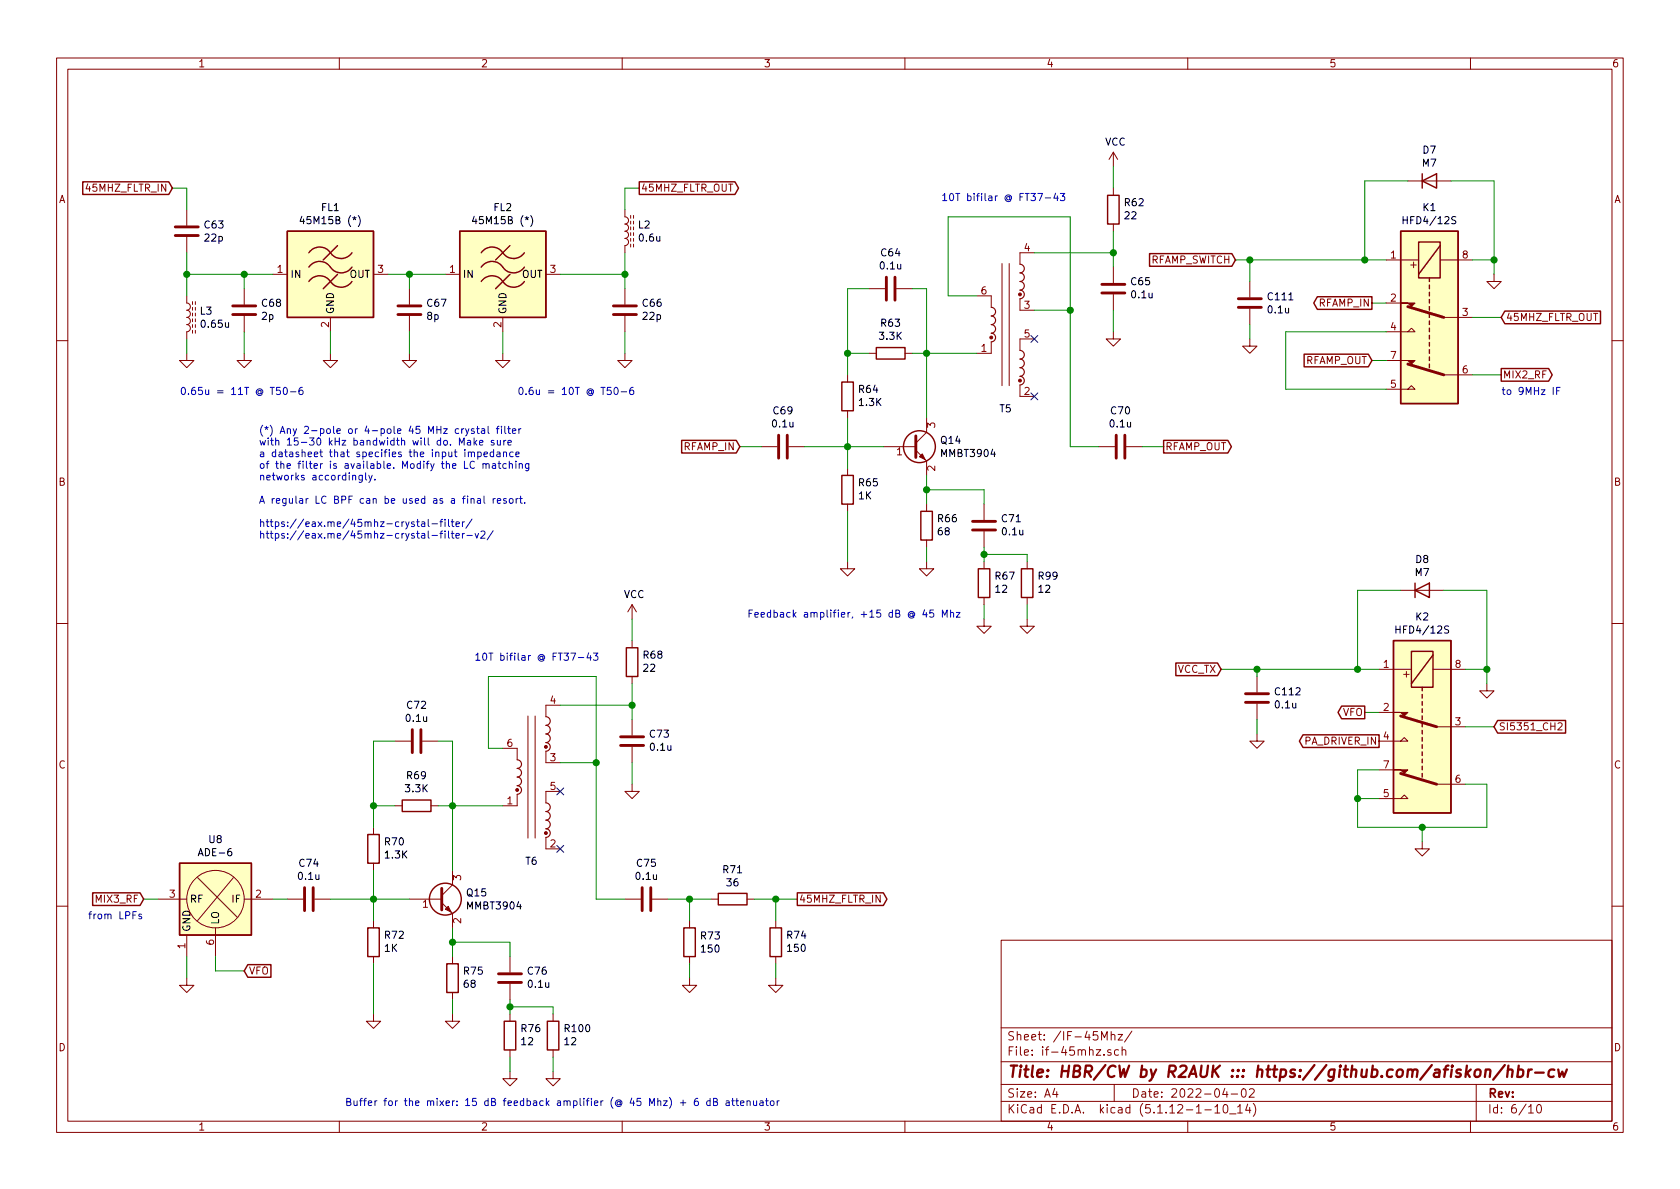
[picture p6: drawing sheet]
EESchema Schematic File Version 4
EELAYER 30 0
EELAYER END
$Descr A4 11693 8268
encoding utf-8
Sheet 6 10
Title "HBR/CW by R2AUK ::: https://github.com/afiskon/hbr-cw"
Date "2022-04-02"
Rev ""
Comp ""
Comment1 ""
Comment2 ""
Comment3 ""
Comment4 ""
$EndDescr
Text GLabel 10450 2600 2    50   Output ~ 0
MIX2_RF
Text GLabel 10450 2200 2    50   Input ~ 0
45MHZ_FLTR_OUT
Wire Wire Line
	10450 2200 10250 2200
Wire Wire Line
	10250 2600 10450 2600
Text GLabel 9550 2100 0    50   Output ~ 0
RFAMP_IN
Text GLabel 9550 2500 0    50   Input ~ 0
RFAMP_OUT
Wire Wire Line
	9650 2500 9550 2500
Wire Wire Line
	9650 2100 9550 2100
Wire Wire Line
	9650 2300 8950 2300
Wire Wire Line
	8950 2300 8950 2700
Wire Wire Line
	8950 2700 9650 2700
Text GLabel 8600 1800 0    50   Input ~ 0
RFAMP_SWITCH
$Comp
L Diode:1N4007 D7
U 1 1
P 9950 1250
F 0 "D7" H 9950 1467 50  0000 C CNN
F 1 "M7" H 9950 1376 50  0000 C CNN
F 2 "Diode_SMD:D_SMA_Handsoldering" H 9950 1075 50  0001 C CNN
F 3 "" H 9950 1250 50  0001 C CNN
	1    9950 1250
	1    0    0    -1  
$EndComp
$Comp
L power:GND #PWR0116
U 1 1
P 10400 1900
F 0 "#PWR0116" H 10400 1650 50  0001 C CNN
F 1 "GND" H 10405 1727 50  0001 C CNN
F 2 "" H 10400 1900 50  0001 C CNN
F 3 "" H 10400 1900 50  0001 C CNN
	1    10400 1900
	1    0    0    -1  
$EndComp
Wire Wire Line
	10400 1900 10400 1800
Wire Wire Line
	10400 1800 10250 1800
Wire Wire Line
	9650 1800 9500 1800
Wire Wire Line
	10400 1800 10400 1250
Wire Wire Line
	10400 1250 10100 1250
Connection ~ 10400 1800
Wire Wire Line
	9800 1250 9500 1250
Wire Wire Line
	9500 1250 9500 1800
Connection ~ 9500 1800
$Comp
L Device:C C?
U 1 1
P 5450 3100
AR Path="/61D900C4/61FBFB39" Ref="C?"  Part="1" 
AR Path="/61F09654/61FBFB39" Ref="C?"  Part="1" 
AR Path="/61F09C92/61FBFB39" Ref="C69"  Part="1" 
F 0 "C69" V 5198 3100 50  0000 C CNN
F 1 "0.1u" V 5289 3100 50  0000 C CNN
F 2 "Capacitor_SMD:C_0805_2012Metric_Pad1.15x1.40mm_HandSolder" H 5488 2950 50  0001 C CNN
F 3 "~" H 5450 3100 50  0001 C CNN
	1    5450 3100
	0    1    1    0   
$EndComp
$Comp
L Device:R R?
U 1 1
P 5900 3400
AR Path="/61D900C4/61FBFB45" Ref="R?"  Part="1" 
AR Path="/61F09654/61FBFB45" Ref="R?"  Part="1" 
AR Path="/61F09C92/61FBFB45" Ref="R65"  Part="1" 
F 0 "R65" H 5830 3354 50  0000 R CNN
F 1 "1K" H 5830 3445 50  0000 R CNN
F 2 "Resistor_SMD:R_0805_2012Metric_Pad1.15x1.40mm_HandSolder" V 5830 3400 50  0001 C CNN
F 3 "~" H 5900 3400 50  0001 C CNN
	1    5900 3400
	-1   0    0    1   
$EndComp
$Comp
L Device:R R?
U 1 1
P 5900 2750
AR Path="/61D900C4/61FBFB4B" Ref="R?"  Part="1" 
AR Path="/61F09654/61FBFB4B" Ref="R?"  Part="1" 
AR Path="/61F09C92/61FBFB4B" Ref="R64"  Part="1" 
F 0 "R64" H 5830 2704 50  0000 R CNN
F 1 "1.3K" H 5830 2795 50  0000 R CNN
F 2 "Resistor_SMD:R_0805_2012Metric_Pad1.15x1.40mm_HandSolder" V 5830 2750 50  0001 C CNN
F 3 "~" H 5900 2750 50  0001 C CNN
	1    5900 2750
	-1   0    0    1   
$EndComp
$Comp
L Device:R R?
U 1 1
P 6450 3650
AR Path="/61D900C4/61FBFB51" Ref="R?"  Part="1" 
AR Path="/61F09654/61FBFB51" Ref="R?"  Part="1" 
AR Path="/61F09C92/61FBFB51" Ref="R66"  Part="1" 
F 0 "R66" H 6380 3604 50  0000 R CNN
F 1 "68" H 6380 3695 50  0000 R CNN
F 2 "Resistor_SMD:R_0805_2012Metric_Pad1.15x1.40mm_HandSolder" V 6380 3650 50  0001 C CNN
F 3 "~" H 6450 3650 50  0001 C CNN
	1    6450 3650
	-1   0    0    1   
$EndComp
$Comp
L Device:R R?
U 1 1
P 6200 2450
AR Path="/61D900C4/61FBFB57" Ref="R?"  Part="1" 
AR Path="/61F09654/61FBFB57" Ref="R?"  Part="1" 
AR Path="/61F09C92/61FBFB57" Ref="R63"  Part="1" 
F 0 "R63" V 6407 2450 50  0000 C CNN
F 1 "3.3K" V 6316 2450 50  0000 C CNN
F 2 "Resistor_SMD:R_0805_2012Metric_Pad1.15x1.40mm_HandSolder" V 6130 2450 50  0001 C CNN
F 3 "~" H 6200 2450 50  0001 C CNN
	1    6200 2450
	0    -1   -1   0   
$EndComp
$Comp
L Device:C C?
U 1 1
P 6200 2000
AR Path="/61D900C4/61FBFB5D" Ref="C?"  Part="1" 
AR Path="/61F09654/61FBFB5D" Ref="C?"  Part="1" 
AR Path="/61F09C92/61FBFB5D" Ref="C64"  Part="1" 
F 0 "C64" V 5948 2000 50  0000 C CNN
F 1 "0.1u" V 6039 2000 50  0000 C CNN
F 2 "Capacitor_SMD:C_0805_2012Metric_Pad1.15x1.40mm_HandSolder" H 6238 1850 50  0001 C CNN
F 3 "~" H 6200 2000 50  0001 C CNN
	1    6200 2000
	0    1    1    0   
$EndComp
$Comp
L Device:C C?
U 1 1
P 6850 3650
AR Path="/61D900C4/61FBFB63" Ref="C?"  Part="1" 
AR Path="/61F09654/61FBFB63" Ref="C?"  Part="1" 
AR Path="/61F09C92/61FBFB63" Ref="C71"  Part="1" 
F 0 "C71" H 6735 3604 50  0000 R CNN
F 1 "0.1u" H 6735 3695 50  0000 R CNN
F 2 "Capacitor_SMD:C_0805_2012Metric_Pad1.15x1.40mm_HandSolder" H 6888 3500 50  0001 C CNN
F 3 "~" H 6850 3650 50  0001 C CNN
	1    6850 3650
	-1   0    0    1   
$EndComp
$Comp
L power:GND #PWR?
U 1 1
P 6450 3900
AR Path="/61D900C4/61FBFB74" Ref="#PWR?"  Part="1" 
AR Path="/61F09654/61FBFB74" Ref="#PWR?"  Part="1" 
AR Path="/61F09C92/61FBFB74" Ref="#PWR0125"  Part="1" 
F 0 "#PWR0125" H 6450 3650 50  0001 C CNN
F 1 "GND" H 6455 3727 50  0001 C CNN
F 2 "" H 6450 3900 50  0001 C CNN
F 3 "" H 6450 3900 50  0001 C CNN
	1    6450 3900
	1    0    0    -1  
$EndComp
$Comp
L power:GND #PWR?
U 1 1
P 5900 3900
AR Path="/61D900C4/61FBFB7A" Ref="#PWR?"  Part="1" 
AR Path="/61F09654/61FBFB7A" Ref="#PWR?"  Part="1" 
AR Path="/61F09C92/61FBFB7A" Ref="#PWR0124"  Part="1" 
F 0 "#PWR0124" H 5900 3650 50  0001 C CNN
F 1 "GND" H 5905 3727 50  0001 C CNN
F 2 "" H 5900 3900 50  0001 C CNN
F 3 "" H 5900 3900 50  0001 C CNN
	1    5900 3900
	1    0    0    -1  
$EndComp
Wire Wire Line
	6800 2450 6450 2450
Wire Wire Line
	6450 2900 6450 2450
Connection ~ 6450 2450
Wire Wire Line
	6450 2450 6350 2450
Wire Wire Line
	6050 2450 5900 2450
Wire Wire Line
	5900 2450 5900 2600
Wire Wire Line
	5900 2450 5900 2000
Wire Wire Line
	5900 2000 6050 2000
Connection ~ 5900 2450
Wire Wire Line
	6350 2000 6450 2000
Wire Wire Line
	6450 2000 6450 2450
Wire Wire Line
	5900 3900 5900 3550
Wire Wire Line
	6150 3100 5900 3100
Wire Wire Line
	5900 3100 5900 2900
Connection ~ 5900 3100
Wire Wire Line
	5900 3100 5600 3100
Wire Wire Line
	5900 3250 5900 3100
Wire Wire Line
	6450 3500 6450 3400
Wire Wire Line
	6450 3900 6450 3800
Wire Wire Line
	6850 3500 6850 3400
Wire Wire Line
	6850 3400 6450 3400
Connection ~ 6450 3400
Wire Wire Line
	6450 3400 6450 3300
Text Notes 6550 1400 0    50   ~ 0
10T bifilar @ FT37-43
$Comp
L Device:C C?
U 1 1
P 7800 3100
AR Path="/61D900C4/61FBFB9B" Ref="C?"  Part="1" 
AR Path="/61F09654/61FBFB9B" Ref="C?"  Part="1" 
AR Path="/61F09C92/61FBFB9B" Ref="C70"  Part="1" 
F 0 "C70" V 7548 3100 50  0000 C CNN
F 1 "0.1u" V 7639 3100 50  0000 C CNN
F 2 "Capacitor_SMD:C_0805_2012Metric_Pad1.15x1.40mm_HandSolder" H 7838 2950 50  0001 C CNN
F 3 "~" H 7800 3100 50  0001 C CNN
	1    7800 3100
	0    1    1    0   
$EndComp
Wire Wire Line
	7650 3100 7450 3100
$Comp
L Device:C C?
U 1 1
P 7750 2000
AR Path="/61D900C4/61FBFBA2" Ref="C?"  Part="1" 
AR Path="/61F09654/61FBFBA2" Ref="C?"  Part="1" 
AR Path="/61F09C92/61FBFBA2" Ref="C65"  Part="1" 
F 0 "C65" H 7635 1954 50  0000 R CNN
F 1 "0.1u" H 7635 2045 50  0000 R CNN
F 2 "Capacitor_SMD:C_0805_2012Metric_Pad1.15x1.40mm_HandSolder" H 7788 1850 50  0001 C CNN
F 3 "~" H 7750 2000 50  0001 C CNN
	1    7750 2000
	-1   0    0    1   
$EndComp
$Comp
L Device:R R?
U 1 1
P 7750 1450
AR Path="/61D900C4/61FBFBA8" Ref="R?"  Part="1" 
AR Path="/61F09654/61FBFBA8" Ref="R?"  Part="1" 
AR Path="/61F09C92/61FBFBA8" Ref="R62"  Part="1" 
F 0 "R62" H 7680 1404 50  0000 R CNN
F 1 "22" H 7680 1495 50  0000 R CNN
F 2 "Resistor_SMD:R_0805_2012Metric_Pad1.15x1.40mm_HandSolder" V 7680 1450 50  0001 C CNN
F 3 "~" H 7750 1450 50  0001 C CNN
	1    7750 1450
	-1   0    0    1   
$EndComp
$Comp
L power:VCC #PWR?
U 1 1
P 7750 1150
AR Path="/61D900C4/61FBFBAE" Ref="#PWR?"  Part="1" 
AR Path="/61F09654/61FBFBAE" Ref="#PWR?"  Part="1" 
AR Path="/61F09C92/61FBFBAE" Ref="#PWR0115"  Part="1" 
F 0 "#PWR0115" H 7750 1000 50  0001 C CNN
F 1 "VCC" H 7765 1323 50  0000 C CNN
F 2 "" H 7750 1150 50  0001 C CNN
F 3 "" H 7750 1150 50  0001 C CNN
	1    7750 1150
	1    0    0    -1  
$EndComp
$Comp
L power:GND #PWR?
U 1 1
P 7750 2300
AR Path="/61D900C4/61FBFBB4" Ref="#PWR?"  Part="1" 
AR Path="/61F09654/61FBFBB4" Ref="#PWR?"  Part="1" 
AR Path="/61F09C92/61FBFBB4" Ref="#PWR0117"  Part="1" 
F 0 "#PWR0117" H 7750 2050 50  0001 C CNN
F 1 "GND" H 7755 2127 50  0001 C CNN
F 2 "" H 7750 2300 50  0001 C CNN
F 3 "" H 7750 2300 50  0001 C CNN
	1    7750 2300
	1    0    0    -1  
$EndComp
Wire Wire Line
	7750 2300 7750 2150
Wire Wire Line
	7750 1300 7750 1150
$Comp
L Device:R R?
U 1 1
P 6850 4050
AR Path="/61D900C4/61FBFBBF" Ref="R?"  Part="1" 
AR Path="/61F09654/61FBFBBF" Ref="R?"  Part="1" 
AR Path="/61F09C92/61FBFBBF" Ref="R67"  Part="1" 
F 0 "R67" H 6780 4004 50  0000 R CNN
F 1 "12" H 6780 4095 50  0000 R CNN
F 2 "Resistor_SMD:R_0805_2012Metric_Pad1.15x1.40mm_HandSolder" V 6780 4050 50  0001 C CNN
F 3 "~" H 6850 4050 50  0001 C CNN
	1    6850 4050
	-1   0    0    1   
$EndComp
$Comp
L power:GND #PWR?
U 1 1
P 6850 4300
AR Path="/61D900C4/61FBFBC5" Ref="#PWR?"  Part="1" 
AR Path="/61F09654/61FBFBC5" Ref="#PWR?"  Part="1" 
AR Path="/61F09C92/61FBFBC5" Ref="#PWR0127"  Part="1" 
F 0 "#PWR0127" H 6850 4050 50  0001 C CNN
F 1 "GND" H 6855 4127 50  0001 C CNN
F 2 "" H 6850 4300 50  0001 C CNN
F 3 "" H 6850 4300 50  0001 C CNN
	1    6850 4300
	1    0    0    -1  
$EndComp
Wire Wire Line
	6850 4300 6850 4200
Text Notes 5200 4300 0    50   ~ 0
Feedback amplifier, +15 dB @ 45 Mhz
Wire Wire Line
	6850 3800 6850 3850
Text GLabel 5150 3100 0    50   Input ~ 0
RFAMP_IN
Text GLabel 8100 3100 2    50   Output ~ 0
RFAMP_OUT
Wire Wire Line
	8100 3100 7950 3100
Wire Wire Line
	5300 3100 5150 3100
$Comp
L RF_Filter:BFCN-152W-75 FL1
U 1 1
P 2300 1900
F 0 "FL1" H 2300 2367 50  0000 C CNN
F 1 "45M15B (*)" H 2300 2276 50  0000 C CNN
F 2 "Crystal:Resonator-3Pin_W7.0mm_H2.5mm" H 2300 2400 50  0001 C CNN
F 3 "" H 2300 2000 50  0001 C CNN
	1    2300 1900
	1    0    0    -1  
$EndComp
$Comp
L power:GND #PWR?
U 1 1
P 2300 2450
AR Path="/61D900C4/61FD9C62" Ref="#PWR?"  Part="1" 
AR Path="/61F09654/61FD9C62" Ref="#PWR?"  Part="1" 
AR Path="/61F09C92/61FD9C62" Ref="#PWR0119"  Part="1" 
F 0 "#PWR0119" H 2300 2200 50  0001 C CNN
F 1 "GND" H 2305 2277 50  0001 C CNN
F 2 "" H 2300 2450 50  0001 C CNN
F 3 "" H 2300 2450 50  0001 C CNN
	1    2300 2450
	1    0    0    -1  
$EndComp
Text GLabel 4450 1300 2    50   Output ~ 0
45MHZ_FLTR_OUT
Text GLabel 1200 1300 0    50   Input ~ 0
45MHZ_FLTR_IN
Wire Wire Line
	2300 2450 2300 2300
$Comp
L Device:C C?
U 1 1
P 2150 6250
AR Path="/61D900C4/62041B4E" Ref="C?"  Part="1" 
AR Path="/61F09654/62041B4E" Ref="C?"  Part="1" 
AR Path="/61F09C92/62041B4E" Ref="C74"  Part="1" 
F 0 "C74" V 1898 6250 50  0000 C CNN
F 1 "0.1u" V 1989 6250 50  0000 C CNN
F 2 "Capacitor_SMD:C_0805_2012Metric_Pad1.15x1.40mm_HandSolder" H 2188 6100 50  0001 C CNN
F 3 "~" H 2150 6250 50  0001 C CNN
	1    2150 6250
	0    1    1    0   
$EndComp
$Comp
L Device:R R?
U 1 1
P 2600 6550
AR Path="/61D900C4/62041B5A" Ref="R?"  Part="1" 
AR Path="/61F09654/62041B5A" Ref="R?"  Part="1" 
AR Path="/61F09C92/62041B5A" Ref="R72"  Part="1" 
F 0 "R72" H 2530 6504 50  0000 R CNN
F 1 "1K" H 2530 6595 50  0000 R CNN
F 2 "Resistor_SMD:R_0805_2012Metric_Pad1.15x1.40mm_HandSolder" V 2530 6550 50  0001 C CNN
F 3 "~" H 2600 6550 50  0001 C CNN
	1    2600 6550
	-1   0    0    1   
$EndComp
$Comp
L Device:R R?
U 1 1
P 2600 5900
AR Path="/61D900C4/62041B60" Ref="R?"  Part="1" 
AR Path="/61F09654/62041B60" Ref="R?"  Part="1" 
AR Path="/61F09C92/62041B60" Ref="R70"  Part="1" 
F 0 "R70" H 2530 5854 50  0000 R CNN
F 1 "1.3K" H 2530 5945 50  0000 R CNN
F 2 "Resistor_SMD:R_0805_2012Metric_Pad1.15x1.40mm_HandSolder" V 2530 5900 50  0001 C CNN
F 3 "~" H 2600 5900 50  0001 C CNN
	1    2600 5900
	-1   0    0    1   
$EndComp
$Comp
L Device:R R?
U 1 1
P 3150 6800
AR Path="/61D900C4/62041B66" Ref="R?"  Part="1" 
AR Path="/61F09654/62041B66" Ref="R?"  Part="1" 
AR Path="/61F09C92/62041B66" Ref="R75"  Part="1" 
F 0 "R75" H 3080 6754 50  0000 R CNN
F 1 "68" H 3080 6845 50  0000 R CNN
F 2 "Resistor_SMD:R_0805_2012Metric_Pad1.15x1.40mm_HandSolder" V 3080 6800 50  0001 C CNN
F 3 "~" H 3150 6800 50  0001 C CNN
	1    3150 6800
	-1   0    0    1   
$EndComp
$Comp
L Device:R R?
U 1 1
P 2900 5600
AR Path="/61D900C4/62041B6C" Ref="R?"  Part="1" 
AR Path="/61F09654/62041B6C" Ref="R?"  Part="1" 
AR Path="/61F09C92/62041B6C" Ref="R69"  Part="1" 
F 0 "R69" V 3107 5600 50  0000 C CNN
F 1 "3.3K" V 3016 5600 50  0000 C CNN
F 2 "Resistor_SMD:R_0805_2012Metric_Pad1.15x1.40mm_HandSolder" V 2830 5600 50  0001 C CNN
F 3 "~" H 2900 5600 50  0001 C CNN
	1    2900 5600
	0    -1   -1   0   
$EndComp
$Comp
L Device:C C?
U 1 1
P 2900 5150
AR Path="/61D900C4/62041B72" Ref="C?"  Part="1" 
AR Path="/61F09654/62041B72" Ref="C?"  Part="1" 
AR Path="/61F09C92/62041B72" Ref="C72"  Part="1" 
F 0 "C72" V 2648 5150 50  0000 C CNN
F 1 "0.1u" V 2739 5150 50  0000 C CNN
F 2 "Capacitor_SMD:C_0805_2012Metric_Pad1.15x1.40mm_HandSolder" H 2938 5000 50  0001 C CNN
F 3 "~" H 2900 5150 50  0001 C CNN
	1    2900 5150
	0    1    1    0   
$EndComp
$Comp
L Device:C C?
U 1 1
P 3550 6800
AR Path="/61D900C4/62041B78" Ref="C?"  Part="1" 
AR Path="/61F09654/62041B78" Ref="C?"  Part="1" 
AR Path="/61F09C92/62041B78" Ref="C76"  Part="1" 
F 0 "C76" H 3435 6754 50  0000 R CNN
F 1 "0.1u" H 3435 6845 50  0000 R CNN
F 2 "Capacitor_SMD:C_0805_2012Metric_Pad1.15x1.40mm_HandSolder" H 3588 6650 50  0001 C CNN
F 3 "~" H 3550 6800 50  0001 C CNN
	1    3550 6800
	-1   0    0    1   
$EndComp
Wire Wire Line
	3400 5200 3500 5200
$Comp
L power:GND #PWR?
U 1 1
P 3150 7050
AR Path="/61D900C4/62041B89" Ref="#PWR?"  Part="1" 
AR Path="/61F09654/62041B89" Ref="#PWR?"  Part="1" 
AR Path="/61F09C92/62041B89" Ref="#PWR0134"  Part="1" 
F 0 "#PWR0134" H 3150 6800 50  0001 C CNN
F 1 "GND" H 3155 6877 50  0001 C CNN
F 2 "" H 3150 7050 50  0001 C CNN
F 3 "" H 3150 7050 50  0001 C CNN
	1    3150 7050
	1    0    0    -1  
$EndComp
$Comp
L power:GND #PWR?
U 1 1
P 2600 7050
AR Path="/61D900C4/62041B8F" Ref="#PWR?"  Part="1" 
AR Path="/61F09654/62041B8F" Ref="#PWR?"  Part="1" 
AR Path="/61F09C92/62041B8F" Ref="#PWR0133"  Part="1" 
F 0 "#PWR0133" H 2600 6800 50  0001 C CNN
F 1 "GND" H 2605 6877 50  0001 C CNN
F 2 "" H 2600 7050 50  0001 C CNN
F 3 "" H 2600 7050 50  0001 C CNN
	1    2600 7050
	1    0    0    -1  
$EndComp
Wire Wire Line
	3500 5600 3150 5600
Wire Wire Line
	3150 6050 3150 5600
Connection ~ 3150 5600
Wire Wire Line
	3150 5600 3050 5600
Wire Wire Line
	2750 5600 2600 5600
Wire Wire Line
	2600 5600 2600 5750
Wire Wire Line
	2600 5600 2600 5150
Wire Wire Line
	2600 5150 2750 5150
Connection ~ 2600 5600
Wire Wire Line
	3050 5150 3150 5150
Wire Wire Line
	3150 5150 3150 5600
Wire Wire Line
	2600 7050 2600 6700
Wire Wire Line
	2850 6250 2600 6250
Wire Wire Line
	2600 6250 2600 6050
Connection ~ 2600 6250
Wire Wire Line
	2600 6250 2300 6250
Wire Wire Line
	2600 6400 2600 6250
Wire Wire Line
	3150 6650 3150 6550
Wire Wire Line
	3150 7050 3150 6950
Wire Wire Line
	3550 6650 3550 6550
Wire Wire Line
	3550 6550 3150 6550
Connection ~ 3150 6550
Wire Wire Line
	3150 6550 3150 6450
Text Notes 3300 4600 0    50   ~ 0
10T bifilar @ FT37-43
$Comp
L Device:C C?
U 1 1
P 4500 6250
AR Path="/61D900C4/62041BB0" Ref="C?"  Part="1" 
AR Path="/61F09654/62041BB0" Ref="C?"  Part="1" 
AR Path="/61F09C92/62041BB0" Ref="C75"  Part="1" 
F 0 "C75" V 4248 6250 50  0000 C CNN
F 1 "0.1u" V 4339 6250 50  0000 C CNN
F 2 "Capacitor_SMD:C_0805_2012Metric_Pad1.15x1.40mm_HandSolder" H 4538 6100 50  0001 C CNN
F 3 "~" H 4500 6250 50  0001 C CNN
	1    4500 6250
	0    1    1    0   
$EndComp
Wire Wire Line
	4350 6250 4150 6250
$Comp
L Device:C C?
U 1 1
P 4400 5150
AR Path="/61D900C4/62041BB7" Ref="C?"  Part="1" 
AR Path="/61F09654/62041BB7" Ref="C?"  Part="1" 
AR Path="/61F09C92/62041BB7" Ref="C73"  Part="1" 
F 0 "C73" H 4285 5104 50  0000 R CNN
F 1 "0.1u" H 4285 5195 50  0000 R CNN
F 2 "Capacitor_SMD:C_0805_2012Metric_Pad1.15x1.40mm_HandSolder" H 4438 5000 50  0001 C CNN
F 3 "~" H 4400 5150 50  0001 C CNN
	1    4400 5150
	-1   0    0    1   
$EndComp
$Comp
L Device:R R?
U 1 1
P 4400 4600
AR Path="/61D900C4/62041BBD" Ref="R?"  Part="1" 
AR Path="/61F09654/62041BBD" Ref="R?"  Part="1" 
AR Path="/61F09C92/62041BBD" Ref="R68"  Part="1" 
F 0 "R68" H 4330 4554 50  0000 R CNN
F 1 "22" H 4330 4645 50  0000 R CNN
F 2 "Resistor_SMD:R_0805_2012Metric_Pad1.15x1.40mm_HandSolder" V 4330 4600 50  0001 C CNN
F 3 "~" H 4400 4600 50  0001 C CNN
	1    4400 4600
	-1   0    0    1   
$EndComp
$Comp
L power:VCC #PWR?
U 1 1
P 4400 4300
AR Path="/61D900C4/62041BC3" Ref="#PWR?"  Part="1" 
AR Path="/61F09654/62041BC3" Ref="#PWR?"  Part="1" 
AR Path="/61F09C92/62041BC3" Ref="#PWR0126"  Part="1" 
F 0 "#PWR0126" H 4400 4150 50  0001 C CNN
F 1 "VCC" H 4415 4473 50  0000 C CNN
F 2 "" H 4400 4300 50  0001 C CNN
F 3 "" H 4400 4300 50  0001 C CNN
	1    4400 4300
	1    0    0    -1  
$EndComp
$Comp
L power:GND #PWR?
U 1 1
P 4400 5450
AR Path="/61D900C4/62041BC9" Ref="#PWR?"  Part="1" 
AR Path="/61F09654/62041BC9" Ref="#PWR?"  Part="1" 
AR Path="/61F09C92/62041BC9" Ref="#PWR0129"  Part="1" 
F 0 "#PWR0129" H 4400 5200 50  0001 C CNN
F 1 "GND" H 4405 5277 50  0001 C CNN
F 2 "" H 4400 5450 50  0001 C CNN
F 3 "" H 4400 5450 50  0001 C CNN
	1    4400 5450
	1    0    0    -1  
$EndComp
Wire Wire Line
	4400 5450 4400 5300
Wire Wire Line
	4400 4450 4400 4300
$Comp
L Device:R R?
U 1 1
P 3550 7200
AR Path="/61D900C4/62041BD4" Ref="R?"  Part="1" 
AR Path="/61F09654/62041BD4" Ref="R?"  Part="1" 
AR Path="/61F09C92/62041BD4" Ref="R76"  Part="1" 
F 0 "R76" H 3480 7154 50  0000 R CNN
F 1 "12" H 3480 7245 50  0000 R CNN
F 2 "Resistor_SMD:R_0805_2012Metric_Pad1.15x1.40mm_HandSolder" V 3480 7200 50  0001 C CNN
F 3 "~" H 3550 7200 50  0001 C CNN
	1    3550 7200
	-1   0    0    1   
$EndComp
$Comp
L power:GND #PWR?
U 1 1
P 3550 7450
AR Path="/61D900C4/62041BDA" Ref="#PWR?"  Part="1" 
AR Path="/61F09654/62041BDA" Ref="#PWR?"  Part="1" 
AR Path="/61F09C92/62041BDA" Ref="#PWR0135"  Part="1" 
F 0 "#PWR0135" H 3550 7200 50  0001 C CNN
F 1 "GND" H 3555 7277 50  0001 C CNN
F 2 "" H 3550 7450 50  0001 C CNN
F 3 "" H 3550 7450 50  0001 C CNN
	1    3550 7450
	1    0    0    -1  
$EndComp
Wire Wire Line
	3550 7450 3550 7350
Text Notes 2400 7700 0    50   ~ 0
Buffer for the mixer: 15 dB feedback amplifier (@ 45 Mhz) + 6 dB attenuator
Wire Wire Line
	3550 6950 3550 7000
Text GLabel 5550 6250 2    50   Output ~ 0
45MHZ_FLTR_IN
$Comp
L Device:R R?
U 1 1
P 4800 6550
AR Path="/61F09654/62041BE4" Ref="R?"  Part="1" 
AR Path="/61F09C92/62041BE4" Ref="R73"  Part="1" 
F 0 "R73" H 4870 6596 50  0000 L CNN
F 1 "150" H 4870 6505 50  0000 L CNN
F 2 "Resistor_SMD:R_0805_2012Metric_Pad1.15x1.40mm_HandSolder" V 4730 6550 50  0001 C CNN
F 3 "~" H 4800 6550 50  0001 C CNN
	1    4800 6550
	1    0    0    -1  
$EndComp
$Comp
L Device:R R?
U 1 1
P 5100 6250
AR Path="/61F09654/62041BEA" Ref="R?"  Part="1" 
AR Path="/61F09C92/62041BEA" Ref="R71"  Part="1" 
F 0 "R71" V 4893 6250 50  0000 C CNN
F 1 "36" V 4984 6250 50  0000 C CNN
F 2 "Resistor_SMD:R_0805_2012Metric_Pad1.15x1.40mm_HandSolder" V 5030 6250 50  0001 C CNN
F 3 "~" H 5100 6250 50  0001 C CNN
	1    5100 6250
	0    1    1    0   
$EndComp
$Comp
L Device:R R?
U 1 1
P 5400 6550
AR Path="/61F09654/62041BF0" Ref="R?"  Part="1" 
AR Path="/61F09C92/62041BF0" Ref="R74"  Part="1" 
F 0 "R74" H 5330 6504 50  0000 R CNN
F 1 "150" H 5330 6595 50  0000 R CNN
F 2 "Resistor_SMD:R_0805_2012Metric_Pad1.15x1.40mm_HandSolder" V 5330 6550 50  0001 C CNN
F 3 "~" H 5400 6550 50  0001 C CNN
	1    5400 6550
	-1   0    0    1   
$EndComp
$Comp
L power:GND #PWR?
U 1 1
P 4800 6800
AR Path="/61D900C4/62041BF6" Ref="#PWR?"  Part="1" 
AR Path="/61F09654/62041BF6" Ref="#PWR?"  Part="1" 
AR Path="/61F09C92/62041BF6" Ref="#PWR0131"  Part="1" 
F 0 "#PWR0131" H 4800 6550 50  0001 C CNN
F 1 "GND" H 4805 6627 50  0001 C CNN
F 2 "" H 4800 6800 50  0001 C CNN
F 3 "" H 4800 6800 50  0001 C CNN
	1    4800 6800
	1    0    0    -1  
$EndComp
$Comp
L power:GND #PWR?
U 1 1
P 5400 6800
AR Path="/61D900C4/62041BFC" Ref="#PWR?"  Part="1" 
AR Path="/61F09654/62041BFC" Ref="#PWR?"  Part="1" 
AR Path="/61F09C92/62041BFC" Ref="#PWR0132"  Part="1" 
F 0 "#PWR0132" H 5400 6550 50  0001 C CNN
F 1 "GND" H 5405 6627 50  0001 C CNN
F 2 "" H 5400 6800 50  0001 C CNN
F 3 "" H 5400 6800 50  0001 C CNN
	1    5400 6800
	1    0    0    -1  
$EndComp
Wire Wire Line
	5550 6250 5400 6250
Wire Wire Line
	4950 6250 4800 6250
Wire Wire Line
	4800 6250 4800 6400
Connection ~ 4800 6250
Wire Wire Line
	4800 6250 4650 6250
Wire Wire Line
	4800 6700 4800 6800
Wire Wire Line
	5400 6250 5400 6400
Connection ~ 5400 6250
Wire Wire Line
	5400 6250 5250 6250
Wire Wire Line
	5400 6700 5400 6800
Text GLabel 1000 6250 0    50   Input ~ 0
MIX3_RF
Wire Wire Line
	1000 6250 1100 6250
Text GLabel 1700 6750 2    50   Input ~ 0
VFO
Wire Wire Line
	10400 5050 10200 5050
Wire Wire Line
	9600 4950 9500 4950
Text GLabel 8500 4650 0    50   Input ~ 0
VCC_TX
$Comp
L Diode:1N4007 D8
U 1 1
P 9900 4100
F 0 "D8" H 9900 4317 50  0000 C CNN
F 1 "M7" H 9900 4226 50  0000 C CNN
F 2 "Diode_SMD:D_SMA_Handsoldering" H 9900 3925 50  0001 C CNN
F 3 "" H 9900 4100 50  0001 C CNN
	1    9900 4100
	1    0    0    -1  
$EndComp
$Comp
L power:GND #PWR0128
U 1 1
P 10350 4750
F 0 "#PWR0128" H 10350 4500 50  0001 C CNN
F 1 "GND" H 10355 4577 50  0001 C CNN
F 2 "" H 10350 4750 50  0001 C CNN
F 3 "" H 10350 4750 50  0001 C CNN
	1    10350 4750
	1    0    0    -1  
$EndComp
Wire Wire Line
	10350 4750 10350 4650
Wire Wire Line
	10350 4650 10200 4650
Wire Wire Line
	9600 4650 9450 4650
Wire Wire Line
	10350 4650 10350 4100
Wire Wire Line
	10350 4100 10050 4100
Connection ~ 10350 4650
Wire Wire Line
	9750 4100 9450 4100
Wire Wire Line
	9450 4100 9450 4650
Connection ~ 9450 4650
Text GLabel 10400 5050 2    50   Input ~ 0
SI5351_CH2
Text GLabel 9500 4950 0    50   Output ~ 0
VFO
Text GLabel 9600 5150 0    50   Output ~ 0
PA_DRIVER_IN
Text Notes 10450 2750 0    50   ~ 0
to 9MHz IF
Text Notes 1000 6400 2    50   ~ 0
from LPFs
$Comp
L Device:C C66
U 1 1
P 4350 2150
F 0 "C66" H 4235 2104 50  0000 R CNN
F 1 "22p" H 4235 2195 50  0000 R CNN
F 2 "Capacitor_SMD:C_0805_2012Metric_Pad1.15x1.40mm_HandSolder" H 4388 2000 50  0001 C CNN
F 3 "~" H 4350 2150 50  0001 C CNN
	1    4350 2150
	-1   0    0    1   
$EndComp
$Comp
L Device:L_Core_Ferrite L2
U 1 1
P 4350 1600
F 0 "L2" H 4438 1646 50  0000 L CNN
F 1 "0.6u" H 4438 1555 50  0000 L CNN
F 2 "Inductor_THT:L_Toroid_Vertical_L13.0mm_W6.5mm_P5.60mm" H 4350 1600 50  0001 C CNN
F 3 "~" H 4350 1600 50  0001 C CNN
	1    4350 1600
	1    0    0    -1  
$EndComp
$Comp
L power:GND #PWR?
U 1 1
P 4350 2450
AR Path="/61D900C4/624BFBE8" Ref="#PWR?"  Part="1" 
AR Path="/61F09654/624BFBE8" Ref="#PWR?"  Part="1" 
AR Path="/61F09C92/624BFBE8" Ref="#PWR0118"  Part="1" 
F 0 "#PWR0118" H 4350 2200 50  0001 C CNN
F 1 "GND" H 4355 2277 50  0001 C CNN
F 2 "" H 4350 2450 50  0001 C CNN
F 3 "" H 4350 2450 50  0001 C CNN
	1    4350 2450
	1    0    0    -1  
$EndComp
Wire Wire Line
	4350 2450 4350 2300
$Comp
L Device:C C67
U 1 1
P 2850 2150
F 0 "C67" H 2735 2104 50  0000 R CNN
F 1 "8p" H 2735 2195 50  0000 R CNN
F 2 "Capacitor_SMD:C_0805_2012Metric_Pad1.15x1.40mm_HandSolder" H 2888 2000 50  0001 C CNN
F 3 "~" H 2850 2150 50  0001 C CNN
	1    2850 2150
	-1   0    0    1   
$EndComp
$Comp
L power:GND #PWR?
U 1 1
P 2850 2450
AR Path="/61D900C4/624C5342" Ref="#PWR?"  Part="1" 
AR Path="/61F09654/624C5342" Ref="#PWR?"  Part="1" 
AR Path="/61F09C92/624C5342" Ref="#PWR0120"  Part="1" 
F 0 "#PWR0120" H 2850 2200 50  0001 C CNN
F 1 "GND" H 2855 2277 50  0001 C CNN
F 2 "" H 2850 2450 50  0001 C CNN
F 3 "" H 2850 2450 50  0001 C CNN
	1    2850 2450
	1    0    0    -1  
$EndComp
Wire Wire Line
	2850 2450 2850 2300
$Comp
L RF_Filter:BFCN-152W-75 FL2
U 1 1
P 3500 1900
F 0 "FL2" H 3500 2367 50  0000 C CNN
F 1 "45M15B (*)" H 3500 2276 50  0000 C CNN
F 2 "Crystal:Resonator-3Pin_W7.0mm_H2.5mm" H 3500 2400 50  0001 C CNN
F 3 "" H 3500 2000 50  0001 C CNN
	1    3500 1900
	1    0    0    -1  
$EndComp
$Comp
L power:GND #PWR?
U 1 1
P 3500 2450
AR Path="/61D900C4/624D21DF" Ref="#PWR?"  Part="1" 
AR Path="/61F09654/624D21DF" Ref="#PWR?"  Part="1" 
AR Path="/61F09C92/624D21DF" Ref="#PWR0121"  Part="1" 
F 0 "#PWR0121" H 3500 2200 50  0001 C CNN
F 1 "GND" H 3505 2277 50  0001 C CNN
F 2 "" H 3500 2450 50  0001 C CNN
F 3 "" H 3500 2450 50  0001 C CNN
	1    3500 2450
	1    0    0    -1  
$EndComp
Wire Wire Line
	3500 2450 3500 2300
Wire Wire Line
	4350 1300 4350 1450
Text Notes 3600 2750 0    50   ~ 0
0.6u = 10T @ T50-6
$Comp
L Device:C C68
U 1 1
P 1700 2150
F 0 "C68" H 1585 2104 50  0000 R CNN
F 1 "2p" H 1585 2195 50  0000 R CNN
F 2 "Capacitor_SMD:C_0805_2012Metric_Pad1.15x1.40mm_HandSolder" H 1738 2000 50  0001 C CNN
F 3 "~" H 1700 2150 50  0001 C CNN
	1    1700 2150
	-1   0    0    1   
$EndComp
$Comp
L power:GND #PWR?
U 1 1
P 1700 2450
AR Path="/61D900C4/624F5215" Ref="#PWR?"  Part="1" 
AR Path="/61F09654/624F5215" Ref="#PWR?"  Part="1" 
AR Path="/61F09C92/624F5215" Ref="#PWR0122"  Part="1" 
F 0 "#PWR0122" H 1700 2200 50  0001 C CNN
F 1 "GND" H 1705 2277 50  0001 C CNN
F 2 "" H 1700 2450 50  0001 C CNN
F 3 "" H 1700 2450 50  0001 C CNN
	1    1700 2450
	1    0    0    -1  
$EndComp
Wire Wire Line
	1700 2450 1700 2300
$Comp
L Device:L_Core_Ferrite L3
U 1 1
P 1300 2200
F 0 "L3" H 1388 2246 50  0000 L CNN
F 1 "0.65u" H 1388 2155 50  0000 L CNN
F 2 "Inductor_THT:L_Toroid_Vertical_L13.0mm_W6.5mm_P5.60mm" H 1300 2200 50  0001 C CNN
F 3 "~" H 1300 2200 50  0001 C CNN
	1    1300 2200
	1    0    0    -1  
$EndComp
$Comp
L power:GND #PWR?
U 1 1
P 1300 2450
AR Path="/61D900C4/6253C124" Ref="#PWR?"  Part="1" 
AR Path="/61F09654/6253C124" Ref="#PWR?"  Part="1" 
AR Path="/61F09C92/6253C124" Ref="#PWR0123"  Part="1" 
F 0 "#PWR0123" H 1300 2200 50  0001 C CNN
F 1 "GND" H 1305 2277 50  0001 C CNN
F 2 "" H 1300 2450 50  0001 C CNN
F 3 "" H 1300 2450 50  0001 C CNN
	1    1300 2450
	1    0    0    -1  
$EndComp
Wire Wire Line
	1300 2450 1300 2350
Text Notes 1250 2750 0    50   ~ 0
0.65u = 11T @ T50-6
$Comp
L Device:C C63
U 1 1
P 1300 1600
F 0 "C63" H 1415 1646 50  0000 L CNN
F 1 "22p" H 1415 1555 50  0000 L CNN
F 2 "Capacitor_SMD:C_0805_2012Metric_Pad1.15x1.40mm_HandSolder" H 1338 1450 50  0001 C CNN
F 3 "~" H 1300 1600 50  0001 C CNN
	1    1300 1600
	1    0    0    -1  
$EndComp
Wire Wire Line
	1700 1900 1700 2000
Wire Wire Line
	1200 1300 1300 1300
Wire Wire Line
	4450 1300 4350 1300
Wire Wire Line
	1300 1300 1300 1450
Text Notes 1800 3750 0    50   ~ 0
(*) Any 2-pole or 4-pole 45 MHz crystal filter\nwith 15-30 kHz bandwidth will do. Make sure\na datasheet that specifies the input impedance\nof the filter is available. Modify the LC matching\nnetworks accordingly.\n\nA regular LC BPF can be used as a final resort.\n\nhttps://eax.me/45mhz-crystal-filter/\nhttps://eax.me/45mhz-crystal-filter-v2/
$Comp
L RF:ADE-6 U8
U 1 1
P 1500 6250
F 0 "U8" H 1500 6667 50  0000 C CNN
F 1 "ADE-6" H 1500 6576 50  0000 C CNN
F 2 "RF_Mini-Circuits:Mini-Circuits_CD542_LandPatternPL-052" H 1575 5875 50  0001 C CNN
F 3 "www.minicircuits.com/pdfs/ADE-6.pdf" H 1675 5975 50  0001 C CNN
	1    1500 6250
	1    0    0    -1  
$EndComp
Wire Wire Line
	1700 6750 1500 6750
Wire Wire Line
	1500 6750 1500 6650
Wire Wire Line
	2000 6250 1900 6250
$Comp
L power:GND #PWR?
U 1 1
P 1300 6800
AR Path="/61D900C4/62679A43" Ref="#PWR?"  Part="1" 
AR Path="/61F09654/62679A43" Ref="#PWR?"  Part="1" 
AR Path="/61F09C92/62679A43" Ref="#PWR0130"  Part="1" 
F 0 "#PWR0130" H 1300 6550 50  0001 C CNN
F 1 "GND" H 1305 6627 50  0001 C CNN
F 2 "" H 1300 6800 50  0001 C CNN
F 3 "" H 1300 6800 50  0001 C CNN
	1    1300 6800
	1    0    0    -1  
$EndComp
Wire Wire Line
	1300 6800 1300 6650
$Comp
L Relay:G6K-2 K1
U 1 1
P 9950 2200
F 0 "K1" V 9183 2200 50  0000 C CNN
F 1 "HFD4/12S" V 9274 2200 50  0000 C CNN
F 2 "Relay_SMD:Relay_DPDT_Omron_G6K-2F-Y" H 9950 2200 50  0001 L CNN
F 3 "" H 9950 2200 50  0001 C CNN
	1    9950 2200
	0    -1   1    0   
$EndComp
$Comp
L Relay:G6K-2 K2
U 1 1
P 9900 5050
F 0 "K2" V 9133 5050 50  0000 C CNN
F 1 "HFD4/12S" V 9224 5050 50  0000 C CNN
F 2 "Relay_SMD:Relay_DPDT_Omron_G6K-2F-Y" H 9900 5050 50  0001 L CNN
F 3 "" H 9900 5050 50  0001 C CNN
	1    9900 5050
	0    -1   1    0   
$EndComp
$Comp
L Transistor_BJT:MMBT3904 Q14
U 1 1
P 6350 3100
F 0 "Q14" H 6541 3146 50  0000 L CNN
F 1 "MMBT3904" H 6541 3055 50  0000 L CNN
F 2 "Package_TO_SOT_SMD:SOT-23" H 6550 3025 50  0001 L CIN
F 3 "https://www.fairchildsemi.com/datasheets/2N/2N3904.pdf" H 6350 3100 50  0001 L CNN
	1    6350 3100
	1    0    0    -1  
$EndComp
$Comp
L Transistor_BJT:MMBT3904 Q15
U 1 1
P 3050 6250
F 0 "Q15" H 3241 6296 50  0000 L CNN
F 1 "MMBT3904" H 3241 6205 50  0000 L CNN
F 2 "Package_TO_SOT_SMD:SOT-23" H 3250 6175 50  0001 L CIN
F 3 "https://www.fairchildsemi.com/datasheets/2N/2N3904.pdf" H 3050 6250 50  0001 L CNN
	1    3050 6250
	1    0    0    -1  
$EndComp
Wire Wire Line
	2700 1900 2850 1900
Wire Wire Line
	2850 2000 2850 1900
Connection ~ 2850 1900
Wire Wire Line
	2850 1900 3100 1900
Wire Wire Line
	7750 1600 7750 1750
$Comp
L Transformer:P0926NL T?
U 1 1
P 7000 2250
AR Path="/61D900C4/6295BE45" Ref="T?"  Part="1" 
AR Path="/61F09C92/6295BE45" Ref="T5"  Part="1" 
F 0 "T5" H 7000 2839 50  0000 C CNN
F 1 "FT37-43" H 7000 2840 50  0001 C CNN
F 2 "Package_DIP:DIP-6_W7.62mm" H 7000 2250 50  0001 C CNN
F 3 "" H 6700 2250 50  0001 C CNN
	1    7000 2250
	1    0    0    1   
$EndComp
Wire Wire Line
	7200 1750 7750 1750
Connection ~ 7750 1750
Wire Wire Line
	7750 1750 7750 1850
Wire Wire Line
	7200 2150 7450 2150
Connection ~ 7450 2150
Wire Wire Line
	7450 2150 7450 3100
Wire Wire Line
	7450 1500 7450 2150
NoConn ~ 7200 2350
NoConn ~ 7200 2750
Wire Wire Line
	6600 2050 6600 1500
Wire Wire Line
	6600 1500 7450 1500
Wire Wire Line
	6600 2050 6800 2050
Wire Wire Line
	4400 4750 4400 4900
$Comp
L Transformer:P0926NL T?
U 1 1
P 3700 5400
AR Path="/61D900C4/629B590F" Ref="T?"  Part="1" 
AR Path="/61F09C92/629B590F" Ref="T6"  Part="1" 
F 0 "T6" H 3700 5989 50  0000 C CNN
F 1 "FT37-43" H 3700 5990 50  0001 C CNN
F 2 "Package_DIP:DIP-6_W7.62mm" H 3700 5400 50  0001 C CNN
F 3 "" H 3400 5400 50  0001 C CNN
	1    3700 5400
	1    0    0    1   
$EndComp
NoConn ~ 3900 5500
NoConn ~ 3900 5900
Wire Wire Line
	3900 4900 4400 4900
Connection ~ 4400 4900
Wire Wire Line
	4400 4900 4400 5000
Wire Wire Line
	3900 5300 4150 5300
Connection ~ 4150 5300
Wire Wire Line
	4150 5300 4150 6250
Wire Wire Line
	4150 4700 3400 4700
Wire Wire Line
	3400 4700 3400 5200
Wire Wire Line
	4150 4700 4150 5300
$Comp
L power:GND #PWR?
U 1 1
P 9900 5850
AR Path="/61D900C4/62FE3D81" Ref="#PWR?"  Part="1" 
AR Path="/61F09654/62FE3D81" Ref="#PWR?"  Part="1" 
AR Path="/61F09C92/62FE3D81" Ref="#PWR0211"  Part="1" 
F 0 "#PWR0211" H 9900 5600 50  0001 C CNN
F 1 "GND" H 9905 5677 50  0001 C CNN
F 2 "" H 9900 5850 50  0001 C CNN
F 3 "" H 9900 5850 50  0001 C CNN
	1    9900 5850
	1    0    0    -1  
$EndComp
Wire Wire Line
	9900 5850 9900 5750
Wire Wire Line
	10350 5750 10350 5450
Wire Wire Line
	10350 5450 10200 5450
Wire Wire Line
	9900 5750 10350 5750
Wire Wire Line
	9600 5550 9450 5550
Wire Wire Line
	9450 5550 9450 5750
Wire Wire Line
	9450 5750 9900 5750
Connection ~ 9900 5750
Wire Wire Line
	9450 5550 9450 5350
Wire Wire Line
	9450 5350 9600 5350
Connection ~ 9450 5550
$Comp
L Device:R R?
U 1 1
P 3850 7200
AR Path="/61D900C4/6317BA28" Ref="R?"  Part="1" 
AR Path="/61F09654/6317BA28" Ref="R?"  Part="1" 
AR Path="/61F09C92/6317BA28" Ref="R100"  Part="1" 
F 0 "R100" H 3780 7154 50  0000 R CNN
F 1 "12" H 3780 7245 50  0000 R CNN
F 2 "Resistor_SMD:R_0805_2012Metric_Pad1.15x1.40mm_HandSolder" V 3780 7200 50  0001 C CNN
F 3 "~" H 3850 7200 50  0001 C CNN
	1    3850 7200
	-1   0    0    1   
$EndComp
Wire Wire Line
	3550 7000 3850 7000
Wire Wire Line
	3850 7000 3850 7050
Connection ~ 3550 7000
Wire Wire Line
	3550 7000 3550 7050
$Comp
L power:GND #PWR?
U 1 1
P 3850 7450
AR Path="/61D900C4/631819C5" Ref="#PWR?"  Part="1" 
AR Path="/61F09654/631819C5" Ref="#PWR?"  Part="1" 
AR Path="/61F09C92/631819C5" Ref="#PWR0225"  Part="1" 
F 0 "#PWR0225" H 3850 7200 50  0001 C CNN
F 1 "GND" H 3855 7277 50  0001 C CNN
F 2 "" H 3850 7450 50  0001 C CNN
F 3 "" H 3850 7450 50  0001 C CNN
	1    3850 7450
	1    0    0    -1  
$EndComp
Wire Wire Line
	3850 7450 3850 7350
$Comp
L Device:R R?
U 1 1
P 7150 4050
AR Path="/61D900C4/631893C3" Ref="R?"  Part="1" 
AR Path="/61F09654/631893C3" Ref="R?"  Part="1" 
AR Path="/61F09C92/631893C3" Ref="R99"  Part="1" 
F 0 "R99" H 7080 4004 50  0000 R CNN
F 1 "12" H 7080 4095 50  0000 R CNN
F 2 "Resistor_SMD:R_0805_2012Metric_Pad1.15x1.40mm_HandSolder" V 7080 4050 50  0001 C CNN
F 3 "~" H 7150 4050 50  0001 C CNN
	1    7150 4050
	-1   0    0    1   
$EndComp
Wire Wire Line
	6850 3850 7150 3850
Wire Wire Line
	7150 3850 7150 3900
Connection ~ 6850 3850
Wire Wire Line
	6850 3850 6850 3900
$Comp
L power:GND #PWR?
U 1 1
P 7150 4300
AR Path="/61D900C4/6318FEE3" Ref="#PWR?"  Part="1" 
AR Path="/61F09654/6318FEE3" Ref="#PWR?"  Part="1" 
AR Path="/61F09C92/6318FEE3" Ref="#PWR0226"  Part="1" 
F 0 "#PWR0226" H 7150 4050 50  0001 C CNN
F 1 "GND" H 7155 4127 50  0001 C CNN
F 2 "" H 7150 4300 50  0001 C CNN
F 3 "" H 7150 4300 50  0001 C CNN
	1    7150 4300
	1    0    0    -1  
$EndComp
Wire Wire Line
	7150 4300 7150 4200
$Comp
L Device:C C?
U 1 1
P 8700 2100
AR Path="/6233BFC1/624F6AEA" Ref="C?"  Part="1" 
AR Path="/61F09C92/624F6AEA" Ref="C111"  Part="1" 
F 0 "C111" H 8815 2146 50  0000 L CNN
F 1 "0.1u" H 8815 2055 50  0000 L CNN
F 2 "Capacitor_SMD:C_0805_2012Metric_Pad1.15x1.40mm_HandSolder" H 8738 1950 50  0001 C CNN
F 3 "~" H 8700 2100 50  0001 C CNN
	1    8700 2100
	1    0    0    -1  
$EndComp
$Comp
L Device:C C?
U 1 1
P 8750 4850
AR Path="/6233BFC1/624FCD89" Ref="C?"  Part="1" 
AR Path="/61F09C92/624FCD89" Ref="C112"  Part="1" 
F 0 "C112" H 8865 4896 50  0000 L CNN
F 1 "0.1u" H 8865 4805 50  0000 L CNN
F 2 "Capacitor_SMD:C_0805_2012Metric_Pad1.15x1.40mm_HandSolder" H 8788 4700 50  0001 C CNN
F 3 "~" H 8750 4850 50  0001 C CNN
	1    8750 4850
	1    0    0    -1  
$EndComp
Wire Wire Line
	8500 4650 8750 4650
$Comp
L power:GND #PWR0229
U 1 1
P 8750 5100
F 0 "#PWR0229" H 8750 4850 50  0001 C CNN
F 1 "GND" H 8755 4927 50  0001 C CNN
F 2 "" H 8750 5100 50  0001 C CNN
F 3 "" H 8750 5100 50  0001 C CNN
	1    8750 5100
	1    0    0    -1  
$EndComp
Wire Wire Line
	8750 5100 8750 5000
Wire Wire Line
	8750 4700 8750 4650
Connection ~ 8750 4650
Wire Wire Line
	8750 4650 9450 4650
$Comp
L power:GND #PWR0228
U 1 1
P 8700 2350
F 0 "#PWR0228" H 8700 2100 50  0001 C CNN
F 1 "GND" H 8705 2177 50  0001 C CNN
F 2 "" H 8700 2350 50  0001 C CNN
F 3 "" H 8700 2350 50  0001 C CNN
	1    8700 2350
	1    0    0    -1  
$EndComp
Wire Wire Line
	8700 2350 8700 2250
Wire Wire Line
	8600 1800 8700 1800
Wire Wire Line
	8700 1800 8700 1950
Connection ~ 8700 1800
Wire Wire Line
	8700 1800 9500 1800
Wire Wire Line
	1300 1750 1300 1900
Wire Wire Line
	4350 1750 4350 1900
Connection ~ 1300 1900
Wire Wire Line
	1300 1900 1300 2050
Connection ~ 4350 1900
Wire Wire Line
	4350 1900 4350 2000
Wire Wire Line
	3900 1900 4350 1900
Wire Wire Line
	1300 1900 1700 1900
Connection ~ 1700 1900
Wire Wire Line
	1700 1900 1900 1900
$EndSCHEMATC
